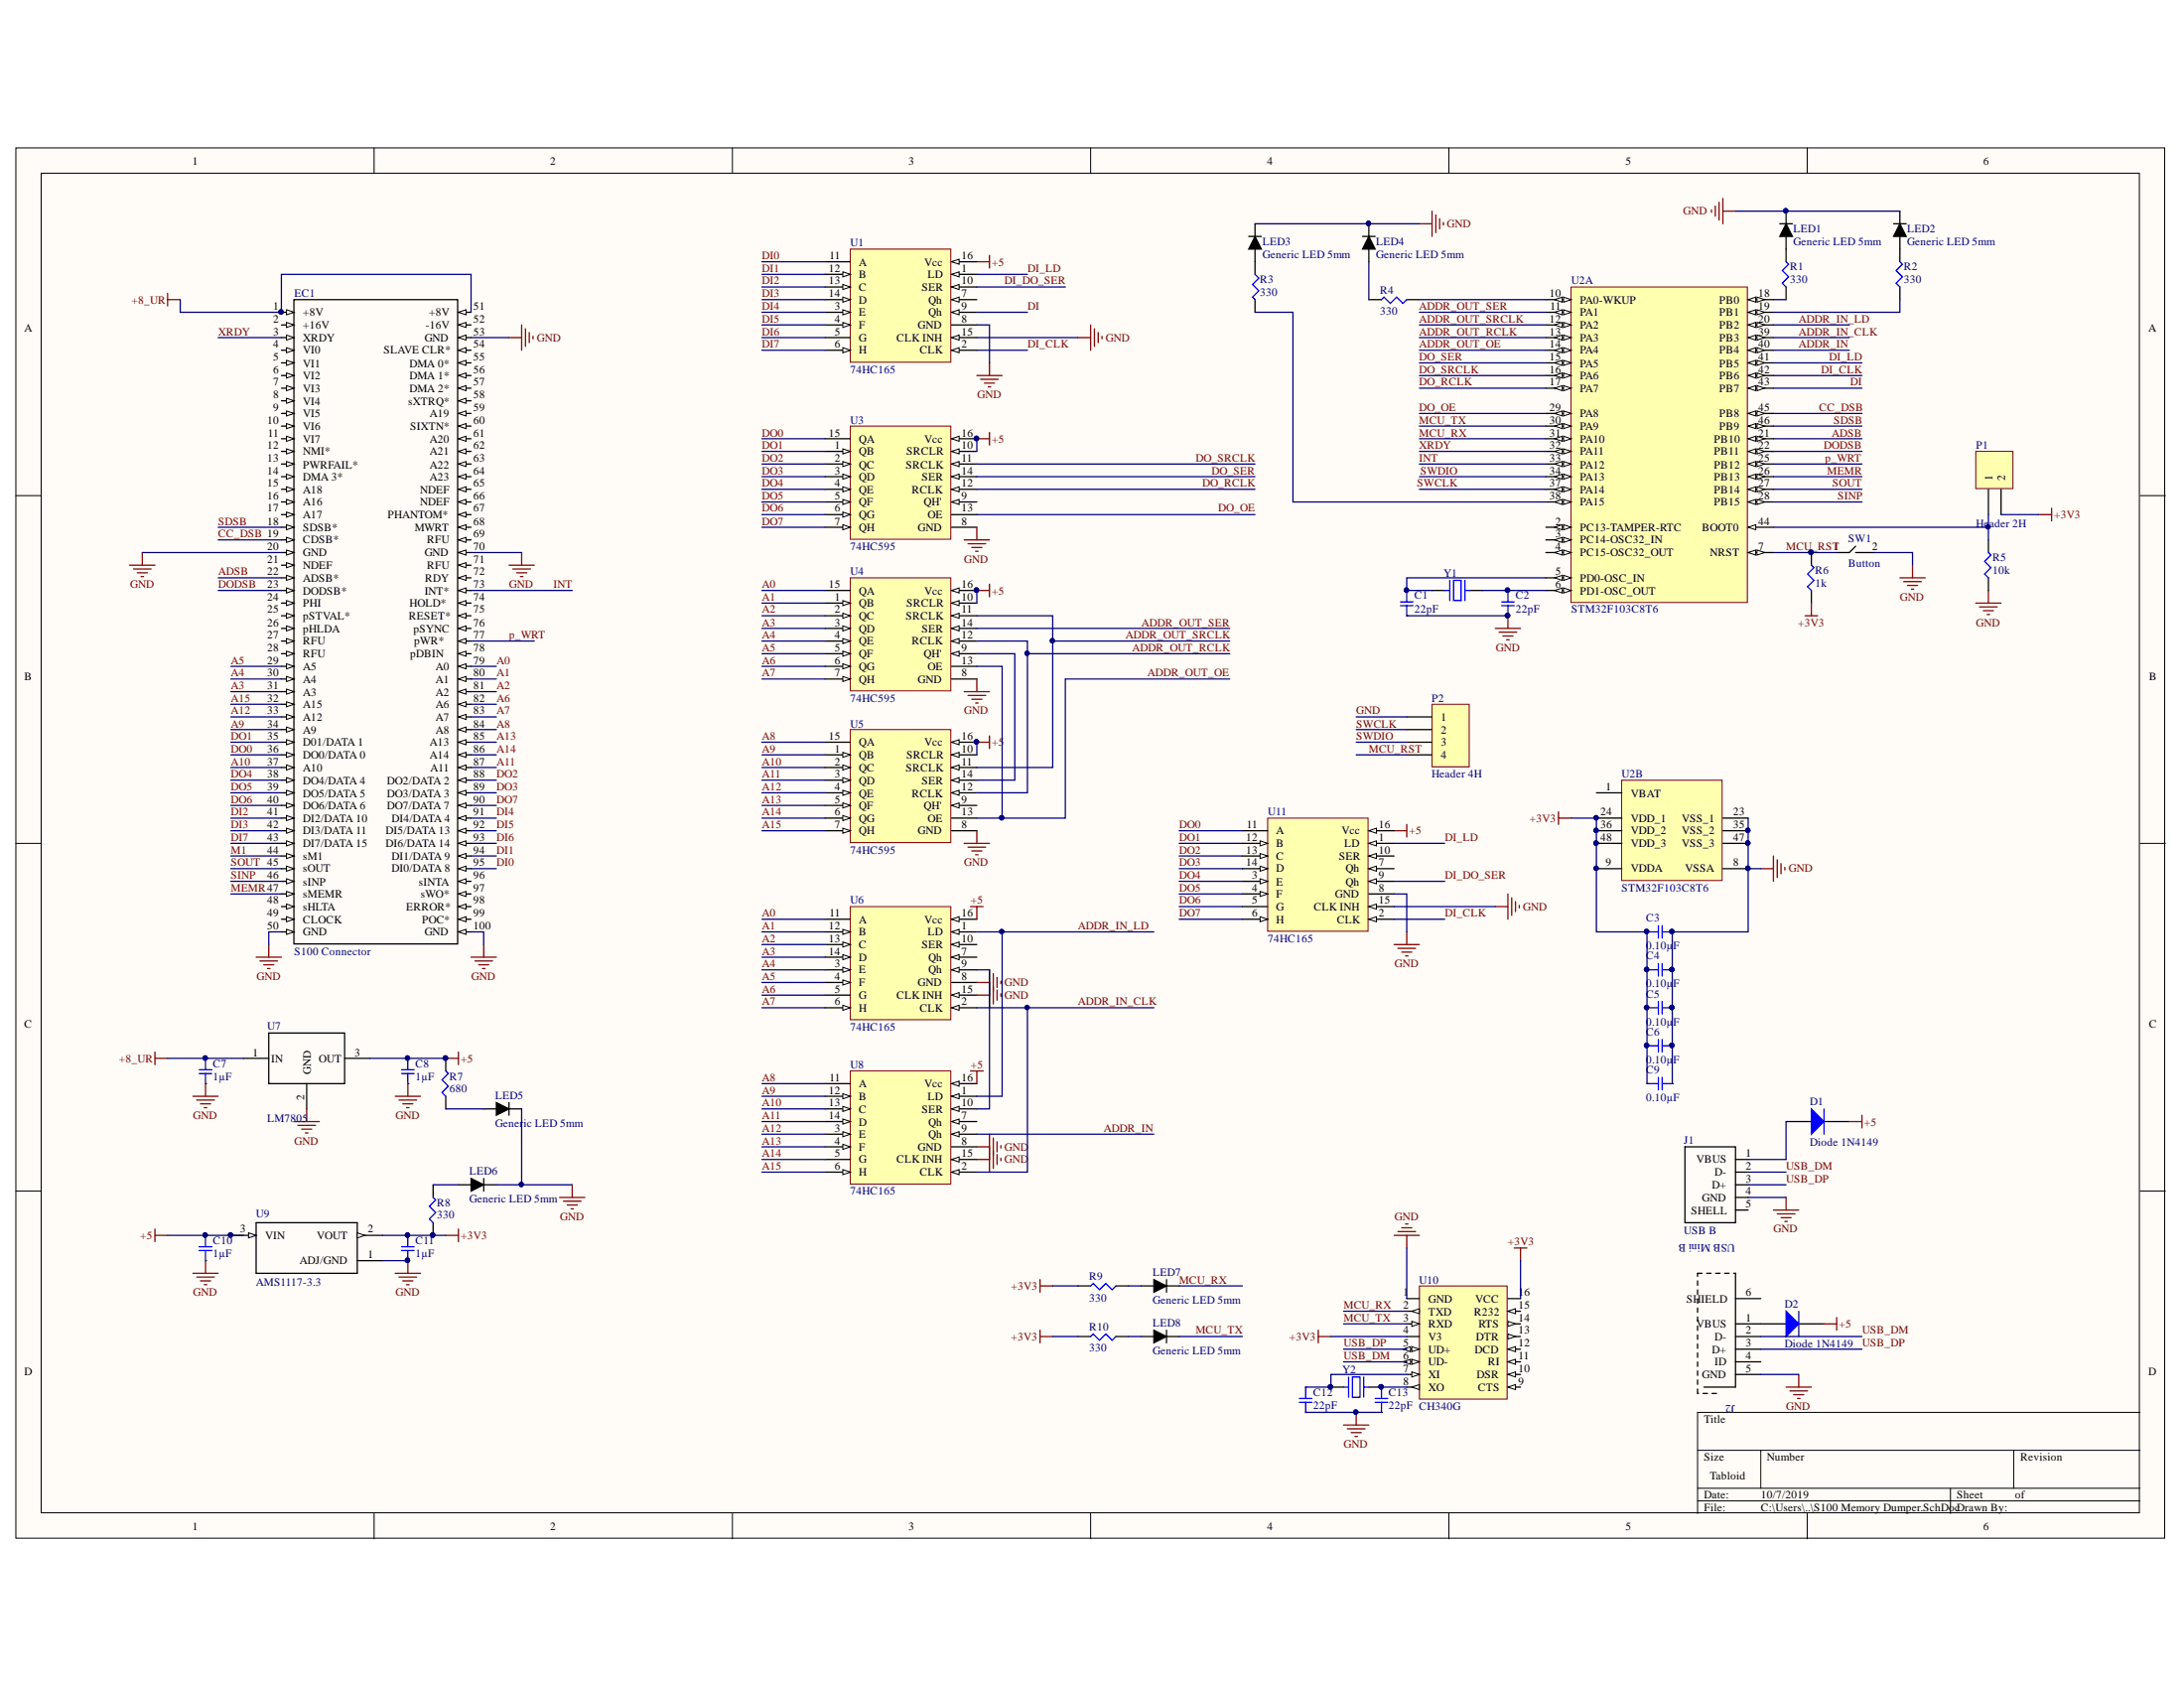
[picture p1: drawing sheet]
# Altium project S100 Memory Dumper.PrjPcb
1 sheet, 52 parts. Net scope: global (net labels, ports and power ports of the same name join across sheets).
Board file: S100 Memory Dumper.PcbDoc

## Sheet S100 Memory Dumper.SchDoc
size Tabloid

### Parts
C1  22pF  [SMD-0805C]
C2  22pF  [SMD-0805C]
C3  0.10µF  [SMD-0805C]
C4  0.10µF  [SMD-0805C]
C5  0.10µF  [SMD-0805C]
C6  0.10µF  [SMD-0805C]
C7  1µF  [SMD-0805C]
C8  1µF  [SMD-0805C]
C9  0.10µF  [SMD-0805C]
C10  1µF  [SMD-0805C]
C11  1µF  [SMD-0805C]
C12  22pF  [SMD-0805C]
C13  22pF  [SMD-0805C]
D1  Diode 1N4149  [DO-35A]
D2  Diode 1N4149  [DO-35A]
EC1  S100 Connector  [S100]
J1  USB B  [USB B V]
J2  USB Mini B  [USB Mini B]
LED1  Generic LED 5mm  [LED 5mm THT]
LED2  Generic LED 5mm  [LED 5mm THT]
LED3  Generic LED 5mm  [LED 5mm THT]
LED4  Generic LED 5mm  [LED 5mm THT]
LED5  Generic LED 5mm  [LED 5mm THT]
LED6  Generic LED 5mm  [LED 5mm THT]
LED7  Generic LED 5mm  [LED 5mm THT]
LED8  Generic LED 5mm  [LED 5mm THT]
P1  Header 2H  [HDR1X2H]
P2  Header 4H  [HDR1X4H]
R1  330  [SMD-0805-RES]
R2  330  [SMD-0805-RES]
R3  330  [SMD-0805-RES]
R4  330  [SMD-0805-RES]
R5  10k  [SMD-0805-RES]
R6  1k  [SMD-0805-RES]
R7  680  [SMD-0805-RES]
R8  330  [SMD-0805-RES]
R9  330  [SMD-0805-RES]
R10  330  [SMD-0805-RES]
SW1  Button  [SMD_PUSHBUTTON_LCSC]
U1  74HC165  [SOIC-175-16]
U2  STM32F103C8T6  [STM-LQFP48_N]  (parts A,B of 2)
U3  74HC595  [SOIC-175-16]
U4  74HC595  [SOIC-175-16]
U5  74HC595  [SOIC-175-16]
U6  74HC165  [SOIC-175-16]
U7  LM7805  [LM7805-TO220]
U8  74HC165  [SOIC-175-16]
U9  AMS1117-3.3  [AMS1117-3.3-SOT23]
U10  CH340G  [SOIC-175-16]
U11  74HC165  [SOIC-175-16]
Y1  (no value)  [ABRACON ABLS]
Y2  (no value)  [THT_Crystal]

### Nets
+3V3: C3.1 C4.1 C5.1 C6.1 C9.1 C11.1 P1.2 R6.1 R8.1 R9.2 R10.2 U2.9(VDDA) U2.24(VDD_1) U2.36(VDD_2) U2.48(VDD_3) U9.2(VOUT) U10.4(V3) U10.16(VCC)
+5: C8.1 C10.1 D1.2(K) D2.2(K) R7.2 U1.16(Vcc) U3.10(~{SRCLR}) U3.16(Vcc) U4.10(~{SRCLR}) U4.16(Vcc) U5.10(~{SRCLR}) U5.16(Vcc) U6.16(Vcc) U7.3(OUT) U8.16(Vcc) U9.3(VIN) U11.16(Vcc)
+8_UR: C7.1 EC1.1(+8V) EC1.51(+8V) U7.1(IN)
GND: C1.2 C2.2 C3.2 C4.2 C5.2 C6.2 C7.2 C8.2 C9.2 C10.2 C11.2 C12.2 C13.2 EC1.20(GND) EC1.50(GND) EC1.53(GND) EC1.70(GND) EC1.100(GND) J1.4(GND) J2.5(GND) LED1.2(K) LED2.2(K) LED3.2(K) LED4.2(K) LED5.2(K) LED6.2(K) P2.1 R5.1 SW1.2 U1.8(GND) U1.15(CLK_INH) U2.8(VSSA) U2.23(VSS_1) U2.35(VSS_2) U2.47(VSS_3) U3.8(GND) U4.8(GND) U5.8(GND) U6.8(GND) U6.15(CLK_INH) U7.2(GND) U8.8(GND) U8.15(CLK_INH) U9.1(ADJ/GND) U10.1(GND) U11.8(GND) U11.15(CLK_INH)
~{ADDR_IN_LD}: U2.20(PB2) U6.1(~{LD}) U8.1(~{LD})
~{ADDR_OUT_OE}: U2.14(PA4) U4.13(~{OE}) U5.13(~{OE})
~{ADSB}: EC1.22(ADSB*) U2.21(PB10)
~{CC_DSB}: EC1.19(CDSB*) U2.45(PB8)
~{DI_LD}: U1.1(~{LD}) U2.41(PB5) U11.1(~{LD})
~{DO_OE}: U2.29(PA8) U3.13(~{OE})
~{DODSB}: EC1.23(DODSB*) U2.22(PB11)
~{INT}: EC1.73(INT*) U2.33(PA12)
~{MCU_RST}: P2.4 R6.2 SW1.1 U2.7(NRST)
~{SDSB}: EC1.18(SDSB*) U2.46(PB9)
A0: EC1.79(A0) U4.15(QA) U6.11(A)
A1: EC1.80(A1) U4.1(QB) U6.12(B)
A2: EC1.81(A2) U4.2(QC) U6.13(C)
A3: EC1.31(A3) U4.3(QD) U6.14(D)
A4: EC1.30(A4) U4.4(QE) U6.3(E)
A5: EC1.29(A5) U4.5(QF) U6.4(F)
A6: EC1.82(A6) U4.6(QG) U6.5(G)
A7: EC1.83(A7) U4.7(QH) U6.6(H)
A8: EC1.84(A8) U5.15(QA) U8.11(A)
A9: EC1.34(A9) U5.1(QB) U8.12(B)
A10: EC1.37(A10) U5.2(QC) U8.13(C)
A11: EC1.87(A11) U5.3(QD) U8.14(D)
A12: EC1.33(A12) U5.4(QE) U8.3(E)
A13: EC1.85(A13) U5.5(QF) U8.4(F)
A14: EC1.86(A14) U5.6(QG) U8.5(G)
A15: EC1.32(A15) U5.7(QH) U8.6(H)
ADDR_IN: U2.40(PB4) U8.9(Qh)
ADDR_IN_CLK: U2.39(PB3) U6.2(CLK) U8.2(CLK)
ADDR_OUT_RCLK: U2.13(PA3) U4.12(RCLK) U5.12(RCLK)
ADDR_OUT_SER: U2.11(PA1) U4.14(SER)
ADDR_OUT_SRCLK: U2.12(PA2) U4.11(SRCLK) U5.11(SRCLK)
DI: U1.9(Qh) U2.43(PB7)
DI0: EC1.95(DI0/DATA_8) U1.11(A)
DI1: EC1.94(DI1/DATA_9) U1.12(B)
DI2: EC1.41(DI2/DATA_10) U1.13(C)
DI3: EC1.42(DI3/DATA_11) U1.14(D)
DI4: EC1.91(DI4/DATA_4) U1.3(E)
DI5: EC1.92(DI5/DATA_13) U1.4(F)
DI6: EC1.93(DI6/DATA_14) U1.5(G)
DI7: EC1.43(DI7/DATA_15) U1.6(H)
DI_CLK: U1.2(CLK) U2.42(PB6) U11.2(CLK)
DI_DO_SER: U1.10(SER) U11.9(Qh)
DO0: EC1.36(DO0/DATA_0) U3.15(QA) U11.11(A)
DO1: EC1.35(D01/DATA_1) U3.1(QB) U11.12(B)
DO2: EC1.88(DO2/DATA_2) U3.2(QC) U11.13(C)
DO3: EC1.89(DO3/DATA_3) U3.3(QD) U11.14(D)
DO4: EC1.38(DO4/DATA_4) U3.4(QE) U11.3(E)
DO5: EC1.39(DO5/DATA_5) U3.5(QF) U11.4(F)
DO6: EC1.40(DO6/DATA_6) U3.6(QG) U11.5(G)
DO7: EC1.90(DO7/DATA_7) U3.7(QH) U11.6(H)
DO_RCLK: U2.17(PA7) U3.12(RCLK)
DO_SER: U2.15(PA5) U3.14(SER)
DO_SRCLK: U2.16(PA6) U3.11(SRCLK)
M1: EC1.44(sM1)
MCU_RX: LED7.2(K) U2.31(PA10) U10.2(TXD)
MCU_TX: LED8.2(K) U2.30(PA9) U10.3(RXD)
MEMR: EC1.47(sMEMR) U2.26(PB13)
p_WRT: EC1.77(pWR*) U2.25(PB12)
SINP: EC1.46(sINP) U2.28(PB15)
SOUT: EC1.45(sOUT) U2.27(PB14)
SWCLK: P2.2 U2.37(PA14)
SWDIO: P2.3 U2.34(PA13)
USB_DM: J1.2(D-) J2.2(D-) U10.6(UD-)
USB_DP: J1.3(D+) J2.3(D+) U10.5(UD+)
XRDY: EC1.3(XRDY) U2.32(PA11)
NetC1_1: C1.1 U2.5(PD0-OSC_IN) Y1.2
NetC2_1: C2.1 U2.6(PD1-OSC_OUT) Y1.1
NetC12_1: C12.1 U10.7(XI) Y2.1
NetC13_1: C13.1 U10.8(XO) Y2.2
NetD1_1: D1.1(A) J1.1(VBUS)
NetD2_1: D2.1(A) J2.1(VBUS)
NetLED1_1: LED1.1(A) R1.2
NetLED2_1: LED2.1(A) R2.2
NetLED3_1: LED3.1(A) R3.1
NetLED4_1: LED4.1(A) R4.2
NetLED5_1: LED5.1(A) R7.1
NetLED6_1: LED6.1(A) R8.2
NetLED7_1: LED7.1(A) R9.1
NetLED8_1: LED8.1(A) R10.1
NetP1_1: P1.1 R5.2 U2.44(BOOT0)
NetR1_1: R1.1 U2.18(PB0)
NetR2_1: R2.1 U2.19(PB1)
NetR3_2: R3.2 U2.38(PA15)
NetR4_1: R4.1 U2.10(PA0-WKUP)
NetU4_9: U4.9(QH') U5.14(SER)
NetU6_9: U6.9(Qh) U8.10(SER)

Not connected (* = marked no-connect by the designer): EC1 2(+16V) 4(VI0) 5(VI1) 6(VI2) 7(VI3) 8(VI4) 9(VI5) 10(VI6) 11(VI7) 12(NMI*) 13(PWRFAIL*) 14(DMA_3*) 15(A18 ) 16(A16  ) 17(A17) 21(NDEF) 24(PHI) 25(pSTVAL*) 26(pHLDA) 27(RFU) 28(RFU) 48(sHLTA) 49(CLOCK ) 52(-16V) 54(SLAVE_CLR*) 55(DMA_0*) 56(DMA_1*) 57(DMA_2*) 58(sXTRQ*) 59(A19) 60(SIXTN*) 61(A20) 62(A21) 63(A22) 64(A23) 65(NDEF) 66(NDEF) 67(PHANTOM*) 68(MWRT) 69(RFU) 71(RFU) 72(RDY) 74(HOLD* ) 75(RESET*) 76(pSYNC) 78(pDBIN  ) 96(sINTA) 97(sWO*) 98(ERROR*) 99(POC*); J1 5(SHELL); J2 4(ID) 6(SHIELD); U1 7(~{Qh}); U2 1(VBAT) 2(PC13-TAMPER-RTC) 3(PC14-OSC32_IN) 4(PC15-OSC32_OUT); U3 9(QH'); U5 9(QH'); U6 7(~{Qh}) 10(SER); U8 7(~{Qh}); U10 9(~{CTS}) 10(~{DSR}) 11(~{RI}) 12(~{DCD}) 13(~{DTR}) 14(~{RTS}) 15(R232); U11 7(~{Qh}) 10(SER)
